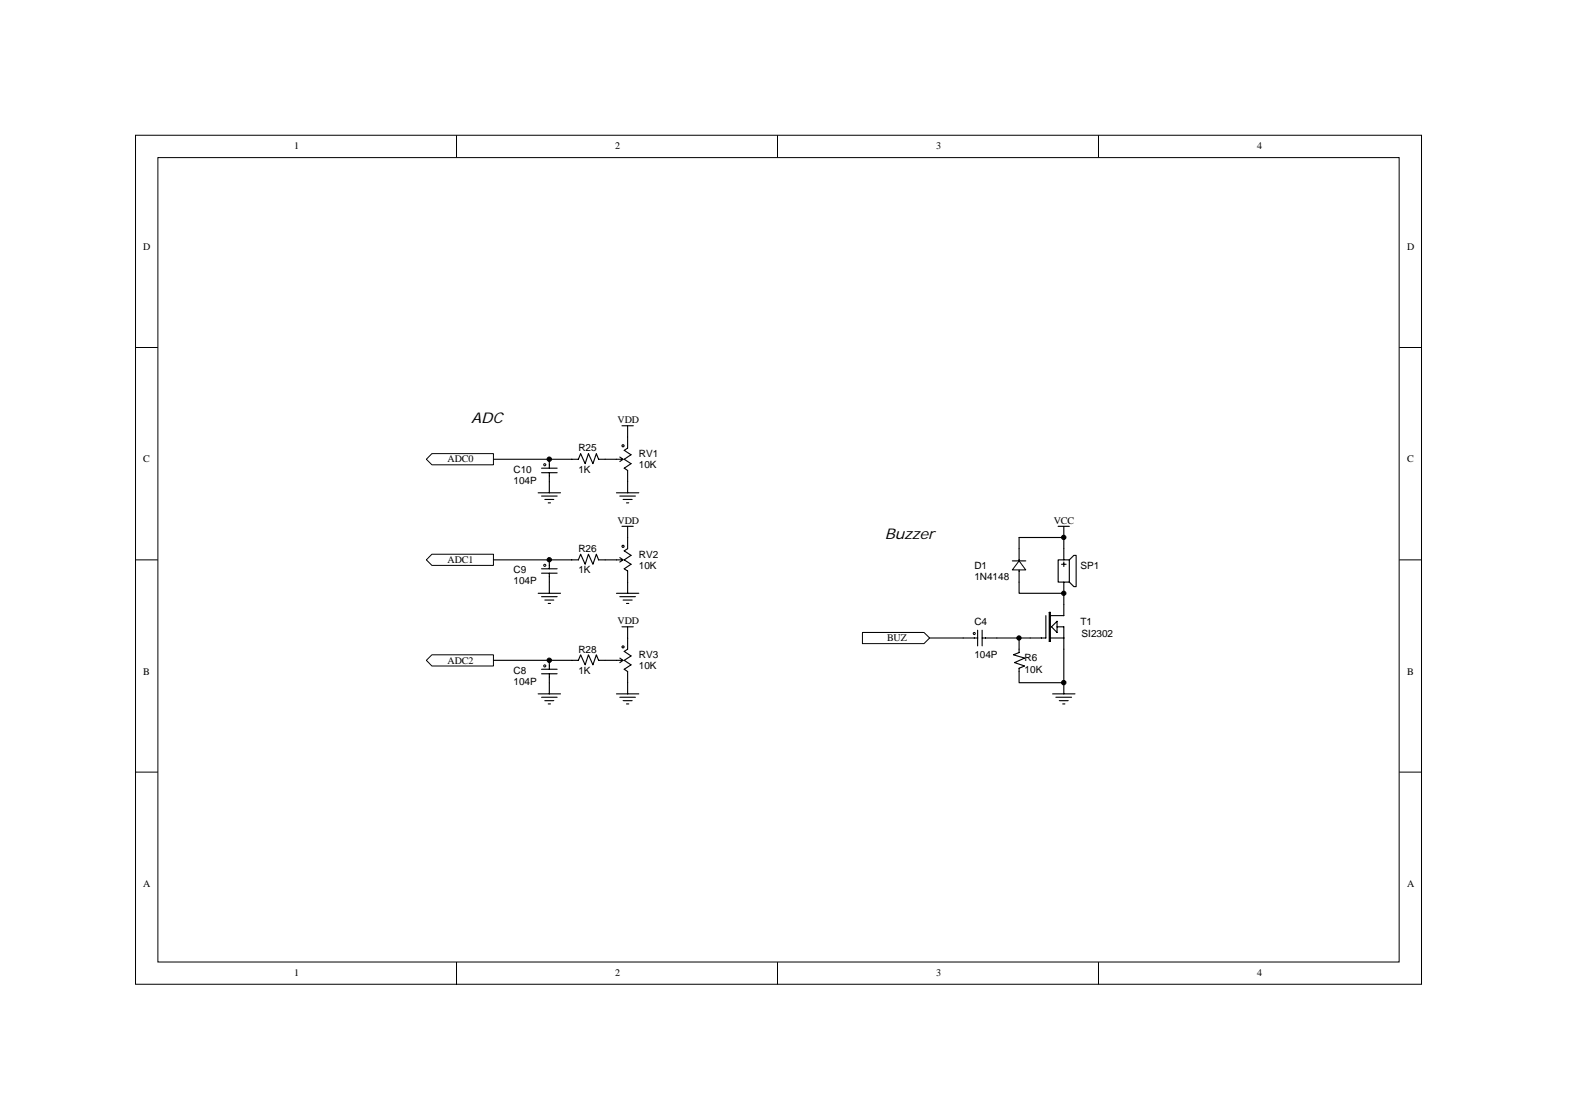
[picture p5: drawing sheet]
<svg xmlns="http://www.w3.org/2000/svg" width="297mm" height="210mm" viewBox="0 0 297 210" stroke-linecap="round" stroke-linejoin="round" font-family="sans-serif">
<g fill="none" stroke="#000" stroke-width=".19">
<path d="M25.4 25.4h241v159.1h-241zM29.6 29.5h232.6v150.9h-232.6zM85.6 25.4v4.1M145.7 25.4v4.1M205.9 25.4v4.1M25.4 65.2h4.2M262.2 65.2h4.2M25.4 105h4.2M262.2 105h4.2M25.4 144.8h4.2M262.2 144.8h4.2M85.6 180.4v4.2"/>
<path d="M145.7 180.4v4.2M205.9 180.4v4.2"/>
</g>
<path d="M101.5 88.6h2.9M101.5 87.8h2.9M103 86.1v1.7M103 88.6v1.7" fill="none" stroke="#000" stroke-width=".21"/>
<circle cx="102.1" cy="87.1" r=".2" fill="#fff" stroke="#000" stroke-width=".19"/>
<path d="M116.6 79.8h2.1M117.6 79.8v4.2l-.6 .4 1.3 .9-1.3 .8 1.3 .8-1.3 .9 .6 .4v2.1M115.5 86.1h1.1M116.2 85.7l.6 .4-.6 .4" fill="none" stroke="#000" stroke-width=".21"/>
<circle cx="116.8" cy="83.6" r=".2" fill="#fff" stroke="#000" stroke-width=".21"/>
<g fill="none" stroke="#000" stroke-width=".21">
<path d="M92.5 86.1h15.9l.4-1.1 .9 1.9 .6-1.9 .8 1.9 .7-1.9 .4 1.1h3.3M100.9 92.4h4.1M101.5 93h2.9M102.1 93.6h1.7M102.7 94.3h.5M103 90.3v2.1M115.5 92.4h4.2M116.2 93h2.9M116.8 93.6h1.7M117.4 94.3h.4M117.6 90.3v2.1M198.3 98.7h2.1"/>
<path d="M199.4 98.7v2.1M186.8 119.6h6.3M191 109.1v2.1h8.4M198.3 105h2.1v4.1h-2.1zM198.9 105.8h.9M199.4 102.9v2.1M199.4 105.4v.8M199.4 109.1v4.2M200.4 105l.8-.9h.5v5.9h-.5l-.8-.9M199.4 121.7v6.3"/>
</g>
<path d="M191 105.2l1.2 1.6h-2.5z" fill="#fff" stroke="#000" stroke-width=".19"/>
<g fill="none" stroke="#000" stroke-width=".21">
<path d="M180.5 119.6h2.7M183.2 118.2v2.9M184.1 119.6h2.7M184.1 118.2v2.9M189.7 105.2h2.5M191 102.9v2.3M191 106.8v2.3M196 115.4v4.2h-2.9M196.6 114.8h.2v5.4h-.2zM196.8 119.6h2.6M197.1 117.5l1-1v2.1zM198.1 117.5h1.3v4.2"/>
<path d="M199.4 113.3v2.1h-2.6M197.3 130.1h4.2M197.9 130.7h2.9M198.5 131.4h1.7M199.2 132h.4M199.4 128v2.1"/>
</g>
<path d="M182.4 118.6h.3v.3h-.3z" fill-rule="evenodd" fill="#fff" stroke="#000" stroke-width=".19"/>
<path d="M101.5 107.5h2.9M101.5 106.6h2.9M103 105v1.6M103 107.5v1.6M174.2 119.6h6.3M191 100.8h8.4M191 121.7v.6l-1.1 .5 2.1 .6-1.9 .8 1.9 .7-1 .4v.6" fill="none" stroke="#000" stroke-width=".21"/>
<circle cx="102.1" cy="106" r=".2" fill="#fff" stroke="#000" stroke-width=".19"/>
<path d="M116.6 98.7h2.1M117.6 98.7v4.2l-.6 .4 1.3 .8-1.3 .9 1.3 .8-1.3 .8 .6 .5v2M115.5 105h1.1M116.2 104.5l.6 .5-.6 .4" fill="none" stroke="#000" stroke-width=".21"/>
<circle cx="116.8" cy="102.4" r=".2" fill="#fff" stroke="#000" stroke-width=".21"/>
<g fill="none" stroke="#000" stroke-width=".21">
<path d="M92.5 105h15.9l.4-1.1 .9 1.9 .6-1.9 .8 1.9 .7-1.9 .4 1.1h3.3M100.9 111.2h4.1M101.5 111.9h2.9M102.1 112.5h1.7M102.7 113.1h.5M103 109.1v2.1M115.5 111.2h4.2M116.2 111.9h2.9M116.8 112.5h1.7M117.4 113.1h.4M117.6 109.1v2.1M101.5 126.3h2.9"/>
<path d="M101.5 125.5h2.9M103 123.8v1.7M103 126.3v1.7"/>
</g>
<circle cx="102.1" cy="124.9" r=".2" fill="#fff" stroke="#000" stroke-width=".19"/>
<path d="M116.6 117.5h2.1M117.6 117.5v4.2l-.6 .4 1.3 .9-1.3 .8 1.3 .9-1.3 .8 .6 .4v2.1M115.5 123.8h1.1M116.2 123.4l.6 .4-.6 .4" fill="none" stroke="#000" stroke-width=".21"/>
<path d="M116.6 121.2h.3v.2h-.3z" fill-rule="evenodd" fill="#fff" stroke="#000" stroke-width=".21"/>
<path d="M92.5 123.8h15.9l.4-1 .9 1.9 .6-1.9 .8 1.9 .7-1.9 .4 1h3.3M100.9 130.1h4.1M101.5 130.7h2.9M102.1 131.4h1.7M102.7 132h.5M103 128v2.1M115.5 130.1h4.2M116.2 130.7h2.9M116.8 131.4h1.7M117.4 132h.4M117.6 128v2.1" fill="none" stroke="#000" stroke-width=".21"/>
<g fill="#fff" stroke="#000" stroke-width=".19">
<path d="M161.6 118.6h11.6l1 1-1 1.1h-11.6z" fill-rule="evenodd"/>
<path d="M79.9 123.8l1-1h11.6v2.1h-11.6z" fill-rule="evenodd"/>
<path d="M80.9 103.9h11.6v2.1h-11.6l-1-1z" fill-rule="evenodd"/>
<path d="M80.9 85h11.6v2.1h-11.6l-1-1z" fill-rule="evenodd"/>
</g>
<g fill="#000" stroke="#000" stroke-width=".19">
<circle cx="102.9" cy="86.1" r=".42"/>
<circle cx="102.9" cy="104.9" r=".41"/>
<circle cx="191" cy="119.6" r=".4"/>
<circle cx="199.4" cy="100.8" r=".41"/>
<circle cx="199.4" cy="111.2" r=".41"/>
<circle cx="102.9" cy="123.8" r=".42"/>
<circle cx="199.4" cy="128" r=".42"/>
</g>
<path d="M191 100.8v2.1M191 119.6v2.1M199.4 100.8v2.1M191 125.9v2.1h8.4" fill="none" stroke="#000" stroke-width=".21"/>
<g font-size="2.8">
<text x="88.3" y="79.2">ADC</text>
<text x="165.8" y="101">Buzzer</text>
</g>
<g font-size="1.9">
<text x="55.2" y="28">1</text>
<text x="115.3" y="28">2</text>
<text x="175.5" y="28">3</text>
<text x="235.6" y="28">4</text>
<text x="26.9" y="46.9">D</text>
<text x="263.7" y="46.9">D</text>
<text x="115.7" y="79.4">VDD</text>
<text x="26.9" y="86.7">C</text>
<text x="83.9" y="86.7">ADC0</text>
<text x="96.2" y="88.6">C10</text>
<text x="108.4" y="84.6">R25</text>
<text x="108.4" y="88.6">1K</text>
<text x="119.7" y="85.7">RV1</text>
<text x="119.7" y="87.8">10K</text>
<text x="263.7" y="86.7">C</text>
<text x="96.2" y="90.7">104P</text>
<text x="115.7" y="98.2">VDD</text>
<text x="197.5" y="98.2">VCC</text>
<text x="83.9" y="105.5">ADC1</text>
<text x="96.2" y="107.5">C9</text>
<text x="108.4" y="103.5">R26</text>
<text x="108.4" y="107.5">1K</text>
<text x="119.7" y="104.5">RV2</text>
<text x="119.7" y="106.6">10K</text>
<text x="182.6" y="106.6">D1</text>
<text x="202.5" y="106.6">SP1</text>
<text x="96.2" y="109.6">104P</text>
<text x="182.6" y="108.7">1N4148</text>
<text x="115.7" y="117.1">VDD</text>
<text x="182.6" y="117.1">C4</text>
<text x="202.5" y="117.1">T1</text>
<text x="202.7" y="119.4">SI2302</text>
<text x="83.9" y="124.4">ADC2</text>
<text x="108.4" y="122.3">R28</text>
<text x="119.7" y="123.4">RV3</text>
<text x="119.7" y="125.5">10K</text>
<text x="166.2" y="120.2">BUZ</text>
<text x="182.6" y="123.4">104P</text>
<text x="192" y="124">R6</text>
<text x="26.9" y="126.5">B</text>
<text x="96.2" y="126.3">C8</text>
<text x="96.2" y="128.4">104P</text>
<text x="108.4" y="126.3">1K</text>
<text x="192" y="126.1">10K</text>
<text x="263.7" y="126.5">B</text>
<text x="26.9" y="166.3">A</text>
<text x="263.7" y="166.3">A</text>
<text x="55.2" y="183">1</text>
<text x="115.3" y="183">2</text>
<text x="175.5" y="183">3</text>
<text x="235.6" y="183">4</text>
</g>
</svg>
